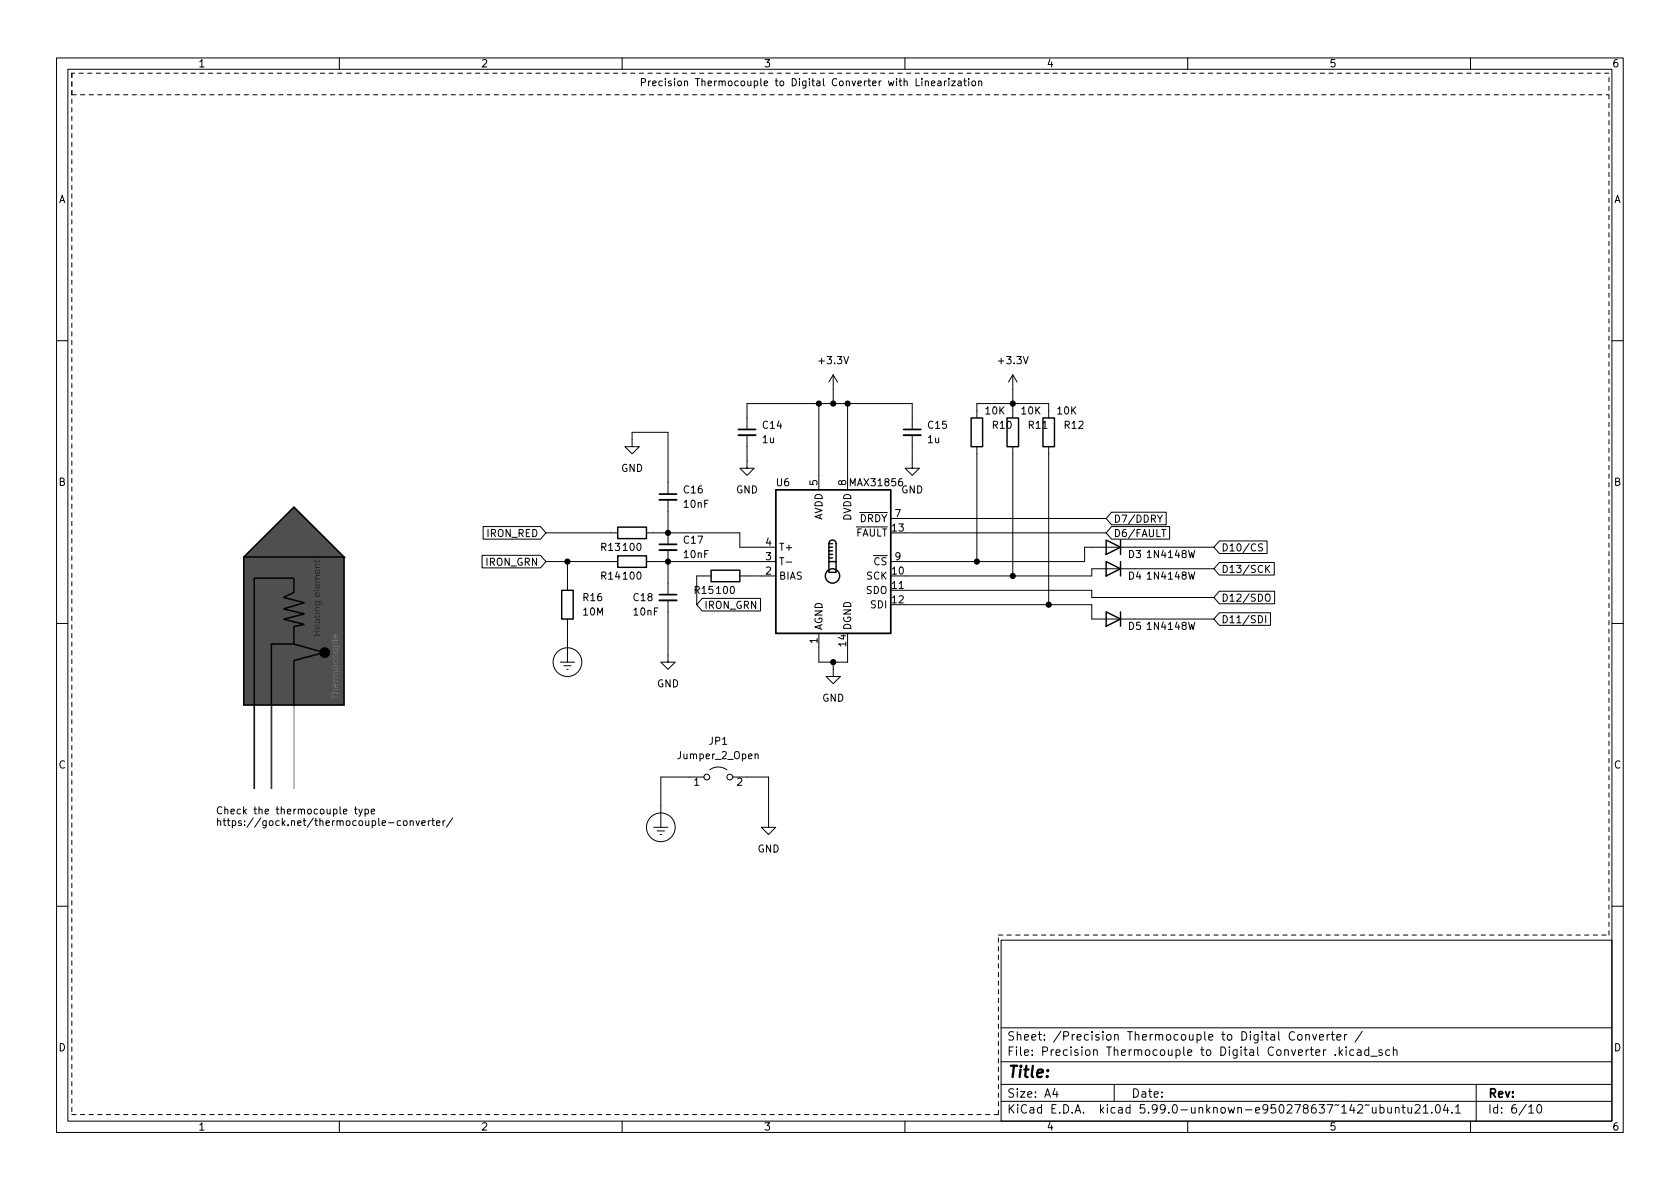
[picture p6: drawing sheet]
(kicad_sch (version 20210621) (generator eeschema)

 (paper "A4")

 (lib_symbols
  (symbol "Device:C_Small" (pin_numbers hide) (pin_names (offset 0.254) hide) (in_bom yes) (on_board yes)
   (property "Reference" "C" (id 0) (at 0.254 1.778 0) (effects (font (size 1.27 1.27)) (justify left)))
   (property "Value" "C_Small" (id 1) (at 0.254 -2.032 0) (effects (font (size 1.27 1.27)) (justify left)))
   (property "Footprint" "" (id 2) (at 0 0 0) (effects (font (size 1.27 1.27)) hide))
   (property "Datasheet" "~" (id 3) (at 0 0 0) (effects (font (size 1.27 1.27)) hide))
   (symbol "C_Small_0_1"
    (polyline (pts (xy -1.524 -0.508) (xy 1.524 -0.508)) (stroke (width 0.3302) (type default) (color 0 0 0 0)) (fill (type none)))
    (polyline (pts (xy -1.524 0.508) (xy 1.524 0.508)) (stroke (width 0.3048) (type default) (color 0 0 0 0)) (fill (type none))))
   (symbol "C_Small_1_1"
    (pin passive line (at 0 2.54 270) (length 2.032) (name "~" (effects (font (size 1.27 1.27)))) (number "1" (effects (font (size 1.27 1.27)))))
    (pin passive line (at 0 -2.54 90) (length 2.032) (name "~" (effects (font (size 1.27 1.27)))) (number "2" (effects (font (size 1.27 1.27)))))))
  (symbol "Device:R" (pin_numbers hide) (pin_names (offset 0)) (in_bom yes) (on_board yes)
   (property "Reference" "R" (id 0) (at 2.032 0 90) (effects (font (size 1.27 1.27))))
   (property "Value" "R" (id 1) (at 0 0 90) (effects (font (size 1.27 1.27))))
   (property "Footprint" "" (id 2) (at -1.778 0 90) (effects (font (size 1.27 1.27)) hide))
   (property "Datasheet" "~" (id 3) (at 0 0 0) (effects (font (size 1.27 1.27)) hide))
   (symbol "R_0_1"
    (rectangle (start -1.016 -2.54) (end 1.016 2.54) (stroke (width 0.254) (type default) (color 0 0 0 0)) (fill (type none))))
   (symbol "R_1_1"
    (pin passive line (at 0 3.81 270) (length 1.27) (name "~" (effects (font (size 1.27 1.27)))) (number "1" (effects (font (size 1.27 1.27)))))
    (pin passive line (at 0 -3.81 90) (length 1.27) (name "~" (effects (font (size 1.27 1.27)))) (number "2" (effects (font (size 1.27 1.27)))))))
  (symbol "Diode:1N4148W" (pin_numbers hide) (pin_names (offset 1.016) hide) (in_bom yes) (on_board yes)
   (property "Reference" "D" (id 0) (at 0 2.54 0) (effects (font (size 1.27 1.27))))
   (property "Value" "1N4148W" (id 1) (at 0 -2.54 0) (effects (font (size 1.27 1.27))))
   (property "Footprint" "Diode_SMD:D_SOD-123" (id 2) (at 0 -4.445 0) (effects (font (size 1.27 1.27)) hide))
   (property "Datasheet" "https://www.vishay.com/docs/85748/1n4148w.pdf" (id 3) (at 0 0 0) (effects (font (size 1.27 1.27)) hide))
   (symbol "1N4148W_0_1"
    (polyline (pts (xy -1.27 1.27) (xy -1.27 -1.27)) (stroke (width 0.254) (type default) (color 0 0 0 0)) (fill (type none)))
    (polyline (pts (xy 1.27 0) (xy -1.27 0)) (stroke (width 0) (type default) (color 0 0 0 0)) (fill (type none)))
    (polyline (pts (xy 1.27 1.27) (xy 1.27 -1.27) (xy -1.27 0) (xy 1.27 1.27)) (stroke (width 0.254) (type default) (color 0 0 0 0)) (fill (type none))))
   (symbol "1N4148W_1_1"
    (pin passive line (at -3.81 0 0) (length 2.54) (name "K" (effects (font (size 1.27 1.27)))) (number "1" (effects (font (size 1.27 1.27)))))
    (pin passive line (at 3.81 0 180) (length 2.54) (name "A" (effects (font (size 1.27 1.27)))) (number "2" (effects (font (size 1.27 1.27)))))))
  (symbol "Jumper:Jumper_2_Open" (pin_names (offset 0) hide) (in_bom yes) (on_board yes)
   (property "Reference" "JP" (id 0) (at 0 2.794 0) (effects (font (size 1.27 1.27))))
   (property "Value" "Jumper_2_Open" (id 1) (at 0 -2.286 0) (effects (font (size 1.27 1.27))))
   (property "Footprint" "" (id 2) (at 0 0 0) (effects (font (size 1.27 1.27)) hide))
   (property "Datasheet" "~" (id 3) (at 0 0 0) (effects (font (size 1.27 1.27)) hide))
   (symbol "Jumper_2_Open_0_0"
    (circle (center -2.032 0) (radius 0.508) (stroke (width 0))           (stroke (width 0) (type default) (color 0 0 0 0)) (fill (type none)))
    (circle (center 2.032 0) (radius 0.508) (stroke (width 0))           (stroke (width 0) (type default) (color 0 0 0 0)) (fill (type none))))
   (symbol "Jumper_2_Open_0_1"
    (arc (start 1.524 1.27) (mid 0 1.778) (end -1.524 1.27) (stroke (width 0) (type default) (color 0 0 0 0)) (fill (type none))))
   (symbol "Jumper_2_Open_1_1"
    (pin passive line (at -5.08 0 0) (length 2.54) (name "A" (effects (font (size 1.27 1.27)))) (number "1" (effects (font (size 1.27 1.27)))))
    (pin passive line (at 5.08 0 180) (length 2.54) (name "B" (effects (font (size 1.27 1.27)))) (number "2" (effects (font (size 1.27 1.27)))))))
  (symbol "Sensor_Temperature:MAX31856" (in_bom yes) (on_board yes)
   (property "Reference" "U" (id 0) (at -7.62 13.97 0) (effects (font (size 1.27 1.27)) (justify right)))
   (property "Value" "MAX31856" (id 1) (at 13.97 13.97 0) (effects (font (size 1.27 1.27)) (justify right)))
   (property "Footprint" "Package_SO:TSSOP-14_4.4x5mm_P0.65mm" (id 2) (at 3.81 -13.97 0) (effects (font (size 1.27 1.27)) (justify left) hide))
   (property "Datasheet" "https://datasheets.maximintegrated.com/en/ds/MAX31856.pdf" (id 3) (at -1.27 5.08 0) (effects (font (size 1.27 1.27)) hide))
   (symbol "MAX31856_0_1"
    (rectangle (start -10.16 12.7) (end 10.16 -12.7) (stroke (width 0.254) (type default) (color 0 0 0 0)) (fill (type background)))
    (circle (center -0.127 -2.54) (radius 1.27) (stroke (width 0.254))           (stroke (width 0.254) (type default) (color 0 0 0 0)) (fill (type outline)))
    (polyline (pts (xy -0.762 0.635) (xy -0.127 0.635)) (stroke (width 0.254) (type default) (color 0 0 0 0)) (fill (type none)))
    (polyline (pts (xy -0.762 1.27) (xy -0.127 1.27)) (stroke (width 0.254) (type default) (color 0 0 0 0)) (fill (type none)))
    (polyline (pts (xy -0.762 1.905) (xy -0.127 1.905)) (stroke (width 0.254) (type default) (color 0 0 0 0)) (fill (type none)))
    (polyline (pts (xy -0.762 2.54) (xy -0.127 2.54)) (stroke (width 0.254) (type default) (color 0 0 0 0)) (fill (type none)))
    (polyline (pts (xy -0.762 3.175) (xy -0.762 0)) (stroke (width 0.254) (type default) (color 0 0 0 0)) (fill (type none)))
    (polyline (pts (xy -0.762 3.175) (xy -0.127 3.175)) (stroke (width 0.254) (type default) (color 0 0 0 0)) (fill (type none)))
    (polyline (pts (xy 0.508 3.175) (xy 0.508 0)) (stroke (width 0.254) (type default) (color 0 0 0 0)) (fill (type none)))
    (rectangle (start 0.508 -1.905) (end -0.762 0) (stroke (width 0.254) (type default) (color 0 0 0 0)) (fill (type outline)))
    (arc (start 0.508 3.175) (mid -0.127 3.81) (end -0.762 3.175) (stroke (width 0.254) (type default) (color 0 0 0 0)) (fill (type none))))
   (symbol "MAX31856_1_1"
    (pin power_in line (at -2.54 -15.24 90) (length 2.54) (name "AGND" (effects (font (size 1.27 1.27)))) (number "1" (effects (font (size 1.27 1.27)))))
    (pin input line (at 12.7 -2.54 180) (length 2.54) (name "SCK" (effects (font (size 1.27 1.27)))) (number "10" (effects (font (size 1.27 1.27)))))
    (pin output line (at 12.7 -5.08 180) (length 2.54) (name "SDO" (effects (font (size 1.27 1.27)))) (number "11" (effects (font (size 1.27 1.27)))))
    (pin input line (at 12.7 -7.62 180) (length 2.54) (name "SDI" (effects (font (size 1.27 1.27)))) (number "12" (effects (font (size 1.27 1.27)))))
    (pin output line (at 12.7 5.08 180) (length 2.54) (name "~{FAULT}" (effects (font (size 1.27 1.27)))) (number "13" (effects (font (size 1.27 1.27)))))
    (pin power_in line (at 2.54 -15.24 90) (length 2.54) (name "DGND" (effects (font (size 1.27 1.27)))) (number "14" (effects (font (size 1.27 1.27)))))
    (pin input line (at -12.7 -2.54 0) (length 2.54) (name "BIAS" (effects (font (size 1.27 1.27)))) (number "2" (effects (font (size 1.27 1.27)))))
    (pin input line (at -12.7 0 0) (length 2.54) (name "T-" (effects (font (size 1.27 1.27)))) (number "3" (effects (font (size 1.27 1.27)))))
    (pin input line (at -12.7 2.54 0) (length 2.54) (name "T+" (effects (font (size 1.27 1.27)))) (number "4" (effects (font (size 1.27 1.27)))))
    (pin power_in line (at -2.54 15.24 270) (length 2.54) (name "AVDD" (effects (font (size 1.27 1.27)))) (number "5" (effects (font (size 1.27 1.27)))))
    (pin no_connect line (at -10.16 -7.62 0) (length 2.54) hide (name "DNC" (effects (font (size 1.27 1.27)))) (number "6" (effects (font (size 1.27 1.27)))))
    (pin output line (at 12.7 7.62 180) (length 2.54) (name "~{DRDY}" (effects (font (size 1.27 1.27)))) (number "7" (effects (font (size 1.27 1.27)))))
    (pin power_in line (at 2.54 15.24 270) (length 2.54) (name "DVDD" (effects (font (size 1.27 1.27)))) (number "8" (effects (font (size 1.27 1.27)))))
    (pin input line (at 12.7 0 180) (length 2.54) (name "~{CS}" (effects (font (size 1.27 1.27)))) (number "9" (effects (font (size 1.27 1.27)))))))
  (symbol "power:+3.3V" (power) (pin_names (offset 0)) (in_bom yes) (on_board yes)
   (property "Reference" "#PWR" (id 0) (at 0 -3.81 0) (effects (font (size 1.27 1.27)) hide))
   (property "Value" "+3.3V" (id 1) (at 0 3.556 0) (effects (font (size 1.27 1.27))))
   (property "Footprint" "" (id 2) (at 0 0 0) (effects (font (size 1.27 1.27)) hide))
   (property "Datasheet" "" (id 3) (at 0 0 0) (effects (font (size 1.27 1.27)) hide))
   (symbol "+3.3V_0_1"
    (polyline (pts (xy -0.762 1.27) (xy 0 2.54)) (stroke (width 0) (type default) (color 0 0 0 0)) (fill (type none)))
    (polyline (pts (xy 0 0) (xy 0 2.54)) (stroke (width 0) (type default) (color 0 0 0 0)) (fill (type none)))
    (polyline (pts (xy 0 2.54) (xy 0.762 1.27)) (stroke (width 0) (type default) (color 0 0 0 0)) (fill (type none))))
   (symbol "+3.3V_1_1"
    (pin power_in line (at 0 0 90) (length 0) hide (name "+3V3" (effects (font (size 1.27 1.27)))) (number "1" (effects (font (size 1.27 1.27)))))))
  (symbol "power:Earth_Protective" (power) (pin_names (offset 0)) (in_bom yes) (on_board yes)
   (property "Reference" "#PWR" (id 0) (at 6.35 -6.35 0) (effects (font (size 1.27 1.27)) hide))
   (property "Value" "Earth_Protective" (id 1) (at 11.43 -3.81 0) (effects (font (size 1.27 1.27)) hide))
   (property "Footprint" "" (id 2) (at 0 -2.54 0) (effects (font (size 1.27 1.27)) hide))
   (property "Datasheet" "~" (id 3) (at 0 -2.54 0) (effects (font (size 1.27 1.27)) hide))
   (symbol "Earth_Protective_0_1"
    (circle (center 0 -3.81) (radius 2.54) (stroke (width 0))           (stroke (width 0) (type default) (color 0 0 0 0)) (fill (type none)))
    (polyline (pts (xy -0.635 -4.445) (xy 0.635 -4.445)) (stroke (width 0) (type default) (color 0 0 0 0)) (fill (type none)))
    (polyline (pts (xy -0.127 -5.08) (xy 0.127 -5.08)) (stroke (width 0) (type default) (color 0 0 0 0)) (fill (type none)))
    (polyline (pts (xy 0 -3.81) (xy 0 0)) (stroke (width 0) (type default) (color 0 0 0 0)) (fill (type none)))
    (polyline (pts (xy 1.27 -3.81) (xy -1.27 -3.81)) (stroke (width 0) (type default) (color 0 0 0 0)) (fill (type none))))
   (symbol "Earth_Protective_1_1"
    (pin power_in line (at 0 0 270) (length 0) hide (name "Earth_Protective" (effects (font (size 1.27 1.27)))) (number "1" (effects (font (size 1.27 1.27)))))))
  (symbol "power:GND" (power) (pin_names (offset 0)) (in_bom yes) (on_board yes)
   (property "Reference" "#PWR" (id 0) (at 0 -6.35 0) (effects (font (size 1.27 1.27)) hide))
   (property "Value" "GND" (id 1) (at 0 -3.81 0) (effects (font (size 1.27 1.27))))
   (property "Footprint" "" (id 2) (at 0 0 0) (effects (font (size 1.27 1.27)) hide))
   (property "Datasheet" "" (id 3) (at 0 0 0) (effects (font (size 1.27 1.27)) hide))
   (symbol "GND_0_1"
    (polyline (pts (xy 0 0) (xy 0 -1.27) (xy 1.27 -1.27) (xy 0 -2.54) (xy -1.27 -1.27) (xy 0 -1.27)) (stroke (width 0) (type default) (color 0 0 0 0)) (fill (type none))))
   (symbol "GND_1_1"
    (pin power_in line (at 0 0 270) (length 0) hide (name "GND" (effects (font (size 1.27 1.27)))) (number "1" (effects (font (size 1.27 1.27))))))))

 (junction (at 100.33 99.06) (diameter 0) (color 0 0 0 0))
 (junction (at 118.11 93.98) (diameter 0) (color 0 0 0 0))
 (junction (at 118.11 99.06) (diameter 0) (color 0 0 0 0))
 (junction (at 144.78 71.12) (diameter 0) (color 0 0 0 0))
 (junction (at 147.32 71.12) (diameter 0) (color 0 0 0 0))
 (junction (at 147.32 116.84) (diameter 0) (color 0 0 0 0))
 (junction (at 149.86 71.12) (diameter 0) (color 0 0 0 0))
 (junction (at 172.72 99.06) (diameter 0) (color 0 0 0 0))
 (junction (at 179.07 71.12) (diameter 0) (color 0 0 0 0))
 (junction (at 179.07 101.6) (diameter 0) (color 0 0 0 0))
 (junction (at 185.42 106.68) (diameter 0) (color 0 0 0 0))

 (wire (pts (xy 96.52 93.98) (xy 107.95 93.98)) (stroke (width 0) (type default) (color 0 0 0 0)))
 (wire (pts (xy 96.52 99.06) (xy 100.33 99.06)) (stroke (width 0) (type default) (color 0 0 0 0)))
 (wire (pts (xy 100.33 99.06) (xy 100.33 102.87)) (stroke (width 0) (type default) (color 0 0 0 0)))
 (wire (pts (xy 100.33 110.49) (xy 100.33 113.03)) (stroke (width 0) (type default) (color 0 0 0 0)))
 (wire (pts (xy 107.95 99.06) (xy 100.33 99.06)) (stroke (width 0) (type default) (color 0 0 0 0)))
 (wire (pts (xy 111.76 76.2) (xy 118.11 76.2)) (stroke (width 0) (type default) (color 0 0 0 0)))
 (wire (pts (xy 111.76 77.47) (xy 111.76 76.2)) (stroke (width 0) (type default) (color 0 0 0 0)))
 (wire (pts (xy 115.57 93.98) (xy 118.11 93.98)) (stroke (width 0) (type default) (color 0 0 0 0)))
 (wire (pts (xy 115.57 99.06) (xy 118.11 99.06)) (stroke (width 0) (type default) (color 0 0 0 0)))
 (wire (pts (xy 116.84 137.16) (xy 116.84 142.24)) (stroke (width 0) (type default) (color 0 0 0 0)))
 (wire (pts (xy 116.84 137.16) (xy 121.92 137.16)) (stroke (width 0) (type default) (color 0 0 0 0)))
 (wire (pts (xy 118.11 76.2) (xy 118.11 85.09)) (stroke (width 0) (type default) (color 0 0 0 0)))
 (wire (pts (xy 118.11 90.17) (xy 118.11 93.98)) (stroke (width 0) (type default) (color 0 0 0 0)))
 (wire (pts (xy 118.11 93.98) (xy 130.81 93.98)) (stroke (width 0) (type default) (color 0 0 0 0)))
 (wire (pts (xy 118.11 99.06) (xy 118.11 102.87)) (stroke (width 0) (type default) (color 0 0 0 0)))
 (wire (pts (xy 118.11 99.06) (xy 134.62 99.06)) (stroke (width 0) (type default) (color 0 0 0 0)))
 (wire (pts (xy 118.11 107.95) (xy 118.11 115.57)) (stroke (width 0) (type default) (color 0 0 0 0)))
 (wire (pts (xy 123.19 101.6) (xy 123.19 106.68)) (stroke (width 0) (type default) (color 0 0 0 0)))
 (wire (pts (xy 124.46 101.6) (xy 123.19 101.6)) (stroke (width 0) (type default) (color 0 0 0 0)))
 (wire (pts (xy 130.81 93.98) (xy 130.81 96.52)) (stroke (width 0) (type default) (color 0 0 0 0)))
 (wire (pts (xy 130.81 96.52) (xy 134.62 96.52)) (stroke (width 0) (type default) (color 0 0 0 0)))
 (wire (pts (xy 132.08 71.12) (xy 144.78 71.12)) (stroke (width 0) (type default) (color 0 0 0 0)))
 (wire (pts (xy 132.08 73.66) (xy 132.08 71.12)) (stroke (width 0) (type default) (color 0 0 0 0)))
 (wire (pts (xy 132.08 78.74) (xy 132.08 81.28)) (stroke (width 0) (type default) (color 0 0 0 0)))
 (wire (pts (xy 132.08 101.6) (xy 134.62 101.6)) (stroke (width 0) (type default) (color 0 0 0 0)))
 (wire (pts (xy 132.08 137.16) (xy 135.89 137.16)) (stroke (width 0) (type default) (color 0 0 0 0)))
 (wire (pts (xy 135.89 137.16) (xy 135.89 144.78)) (stroke (width 0) (type default) (color 0 0 0 0)))
 (wire (pts (xy 144.78 71.12) (xy 144.78 83.82)) (stroke (width 0) (type default) (color 0 0 0 0)))
 (wire (pts (xy 144.78 71.12) (xy 147.32 71.12)) (stroke (width 0) (type default) (color 0 0 0 0)))
 (wire (pts (xy 144.78 114.3) (xy 144.78 116.84)) (stroke (width 0) (type default) (color 0 0 0 0)))
 (wire (pts (xy 144.78 116.84) (xy 147.32 116.84)) (stroke (width 0) (type default) (color 0 0 0 0)))
 (wire (pts (xy 147.32 68.58) (xy 147.32 71.12)) (stroke (width 0) (type default) (color 0 0 0 0)))
 (wire (pts (xy 147.32 71.12) (xy 149.86 71.12)) (stroke (width 0) (type default) (color 0 0 0 0)))
 (wire (pts (xy 147.32 116.84) (xy 147.32 118.11)) (stroke (width 0) (type default) (color 0 0 0 0)))
 (wire (pts (xy 147.32 116.84) (xy 149.86 116.84)) (stroke (width 0) (type default) (color 0 0 0 0)))
 (wire (pts (xy 149.86 71.12) (xy 149.86 83.82)) (stroke (width 0) (type default) (color 0 0 0 0)))
 (wire (pts (xy 149.86 71.12) (xy 161.29 71.12)) (stroke (width 0) (type default) (color 0 0 0 0)))
 (wire (pts (xy 149.86 116.84) (xy 149.86 114.3)) (stroke (width 0) (type default) (color 0 0 0 0)))
 (wire (pts (xy 160.02 91.44) (xy 195.58 91.44)) (stroke (width 0) (type default) (color 0 0 0 0)))
 (wire (pts (xy 160.02 93.98) (xy 195.58 93.98)) (stroke (width 0) (type default) (color 0 0 0 0)))
 (wire (pts (xy 160.02 99.06) (xy 172.72 99.06)) (stroke (width 0) (type default) (color 0 0 0 0)))
 (wire (pts (xy 160.02 101.6) (xy 179.07 101.6)) (stroke (width 0) (type default) (color 0 0 0 0)))
 (wire (pts (xy 160.02 104.14) (xy 193.04 104.14)) (stroke (width 0) (type default) (color 0 0 0 0)))
 (wire (pts (xy 160.02 106.68) (xy 185.42 106.68)) (stroke (width 0) (type default) (color 0 0 0 0)))
 (wire (pts (xy 161.29 71.12) (xy 161.29 73.66)) (stroke (width 0) (type default) (color 0 0 0 0)))
 (wire (pts (xy 161.29 78.74) (xy 161.29 81.28)) (stroke (width 0) (type default) (color 0 0 0 0)))
 (wire (pts (xy 172.72 71.12) (xy 179.07 71.12)) (stroke (width 0) (type default) (color 0 0 0 0)))
 (wire (pts (xy 172.72 72.39) (xy 172.72 71.12)) (stroke (width 0) (type default) (color 0 0 0 0)))
 (wire (pts (xy 172.72 80.01) (xy 172.72 99.06)) (stroke (width 0) (type default) (color 0 0 0 0)))
 (wire (pts (xy 172.72 99.06) (xy 191.77 99.06)) (stroke (width 0) (type default) (color 0 0 0 0)))
 (wire (pts (xy 179.07 68.58) (xy 179.07 71.12)) (stroke (width 0) (type default) (color 0 0 0 0)))
 (wire (pts (xy 179.07 71.12) (xy 179.07 72.39)) (stroke (width 0) (type default) (color 0 0 0 0)))
 (wire (pts (xy 179.07 71.12) (xy 185.42 71.12)) (stroke (width 0) (type default) (color 0 0 0 0)))
 (wire (pts (xy 179.07 80.01) (xy 179.07 101.6)) (stroke (width 0) (type default) (color 0 0 0 0)))
 (wire (pts (xy 179.07 101.6) (xy 193.04 101.6)) (stroke (width 0) (type default) (color 0 0 0 0)))
 (wire (pts (xy 185.42 71.12) (xy 185.42 72.39)) (stroke (width 0) (type default) (color 0 0 0 0)))
 (wire (pts (xy 185.42 80.01) (xy 185.42 106.68)) (stroke (width 0) (type default) (color 0 0 0 0)))
 (wire (pts (xy 185.42 106.68) (xy 193.04 106.68)) (stroke (width 0) (type default) (color 0 0 0 0)))
 (wire (pts (xy 191.77 96.52) (xy 193.04 96.52)) (stroke (width 0) (type default) (color 0 0 0 0)))
 (wire (pts (xy 191.77 99.06) (xy 191.77 96.52)) (stroke (width 0) (type default) (color 0 0 0 0)))
 (wire (pts (xy 193.04 101.6) (xy 193.04 100.33)) (stroke (width 0) (type default) (color 0 0 0 0)))
 (wire (pts (xy 193.04 104.14) (xy 193.04 105.41)) (stroke (width 0) (type default) (color 0 0 0 0)))
 (wire (pts (xy 193.04 105.41) (xy 214.63 105.41)) (stroke (width 0) (type default) (color 0 0 0 0)))
 (wire (pts (xy 193.04 106.68) (xy 193.04 109.22)) (stroke (width 0) (type default) (color 0 0 0 0)))
 (wire (pts (xy 200.66 96.52) (xy 214.63 96.52)) (stroke (width 0) (type default) (color 0 0 0 0)))
 (wire (pts (xy 200.66 100.33) (xy 214.63 100.33)) (stroke (width 0) (type default) (color 0 0 0 0)))
 (wire (pts (xy 200.66 109.22) (xy 214.63 109.22)) (stroke (width 0) (type default) (color 0 0 0 0)))
 (polyline (pts (xy 12.7 12.7) (xy 12.7 16.51)) (stroke (width 0) (type default) (color 0 0 0 0)))
 (polyline (pts (xy 12.7 12.7) (xy 12.7 196.85)) (stroke (width 0) (type default) (color 0 0 0 0)))
 (polyline (pts (xy 12.7 16.51) (xy 284.48 16.51)) (stroke (width 0) (type default) (color 0 0 0 0)))
 (polyline (pts (xy 12.7 196.85) (xy 176.53 196.85)) (stroke (width 0) (type default) (color 0 0 0 0)))
 (polyline (pts (xy 176.53 165.1) (xy 284.48 165.1)) (stroke (width 0) (type default) (color 0 0 0 0)))
 (polyline (pts (xy 176.53 196.85) (xy 176.53 165.1)) (stroke (width 0) (type default) (color 0 0 0 0)))
 (polyline (pts (xy 284.48 12.7) (xy 12.7 12.7)) (stroke (width 0) (type default) (color 0 0 0 0)))
 (polyline (pts (xy 284.48 165.1) (xy 284.48 12.7)) (stroke (width 0) (type default) (color 0 0 0 0)))

 (image (at 52.07 114.3) (scale 0.173519)
  (data))

 (text "Check the thermocouple type\nhttps://gock.net/thermocouple-converter/" (at 38.1 146.05 0) (effects (font (size 1.27 1.27)) (justify left bottom)))
 (text "Precision Thermocouple to Digital Converter with Linearization" (at 113.03 15.24 0) (effects (font (size 1.27 1.27)) (justify left bottom)))

 (global_label "IRON_RED" (shape input) (at 96.52 93.98 180) (fields_autoplaced) (effects (font (size 1.27 1.27)) (justify right))
  (property "Intersheet References" "${INTERSHEET_REFS}" (id 0) (at 85.0098 93.9006 0) (effects (font (size 1.27 1.27)) (justify right) hide)))
 (global_label "IRON_GRN" (shape input) (at 96.52 99.06 180) (fields_autoplaced) (effects (font (size 1.27 1.27)) (justify right))
  (property "Intersheet References" "${INTERSHEET_REFS}" (id 0) (at 84.8284 98.9806 0) (effects (font (size 1.27 1.27)) (justify right) hide)))
 (global_label "IRON_GRN" (shape input) (at 123.19 106.68 0) (fields_autoplaced) (effects (font (size 1.27 1.27)) (justify left))
  (property "Intersheet References" "${INTERSHEET_REFS}" (id 0) (at 134.8816 106.7594 0) (effects (font (size 1.27 1.27)) (justify left) hide)))
 (global_label "D7{slash}DDRY" (shape input) (at 195.58 91.44 0) (fields_autoplaced) (effects (font (size 1.27 1.27)) (justify left))
  (property "Intersheet References" "${INTERSHEET_REFS}" (id 0) (at 206.6064 91.3606 0) (effects (font (size 1.27 1.27)) (justify left) hide)))
 (global_label "D6{slash}FAULT" (shape input) (at 195.58 93.98 0) (fields_autoplaced) (effects (font (size 1.27 1.27)) (justify left))
  (property "Intersheet References" "${INTERSHEET_REFS}" (id 0) (at 207.2111 93.9006 0) (effects (font (size 1.27 1.27)) (justify left) hide)))
 (global_label "D10{slash}CS" (shape input) (at 214.63 96.52 0) (fields_autoplaced) (effects (font (size 1.27 1.27)) (justify left))
  (property "Intersheet References" "${INTERSHEET_REFS}" (id 0) (at 224.4468 96.4406 0) (effects (font (size 1.27 1.27)) (justify left) hide)))
 (global_label "D13{slash}SCK" (shape input) (at 214.63 100.33 0) (fields_autoplaced) (effects (font (size 1.27 1.27)) (justify left))
  (property "Intersheet References" "${INTERSHEET_REFS}" (id 0) (at 225.7168 100.2506 0) (effects (font (size 1.27 1.27)) (justify left) hide)))
 (global_label "D12{slash}SDO" (shape input) (at 214.63 105.41 0) (fields_autoplaced) (effects (font (size 1.27 1.27)) (justify left))
  (property "Intersheet References" "${INTERSHEET_REFS}" (id 0) (at 225.7773 105.3306 0) (effects (font (size 1.27 1.27)) (justify left) hide)))
 (global_label "D11{slash}SDI" (shape input) (at 214.63 109.22 0) (fields_autoplaced) (effects (font (size 1.27 1.27)) (justify left))
  (property "Intersheet References" "${INTERSHEET_REFS}" (id 0) (at 225.0516 109.1406 0) (effects (font (size 1.27 1.27)) (justify left) hide)))

 (symbol (lib_id "power:+3.3V") (at 147.32 68.58 0) (unit 1) (in_bom yes) (on_board yes) (fields_autoplaced)
  (property "Reference" "#PWR035" (id 0) (at 147.32 72.39 0) (effects (font (size 1.27 1.27)) hide))
  (property "Value" "+3.3V" (id 1) (at 147.32 63.5 0))
  (property "Footprint" "" (id 2) (at 147.32 68.58 0) (effects (font (size 1.27 1.27)) hide))
  (property "Datasheet" "" (id 3) (at 147.32 68.58 0) (effects (font (size 1.27 1.27)) hide)) (pin "1"))

 (symbol (lib_id "power:+3.3V") (at 179.07 68.58 0) (unit 1) (in_bom yes) (on_board yes) (fields_autoplaced)
  (property "Reference" "#PWR036" (id 0) (at 179.07 72.39 0) (effects (font (size 1.27 1.27)) hide))
  (property "Value" "+3.3V" (id 1) (at 179.07 63.5 0))
  (property "Footprint" "" (id 2) (at 179.07 68.58 0) (effects (font (size 1.27 1.27)) hide))
  (property "Datasheet" "" (id 3) (at 179.07 68.58 0) (effects (font (size 1.27 1.27)) hide)) (pin "1"))

 (symbol (lib_id "power:GND") (at 111.76 77.47 0) (unit 1) (in_bom yes) (on_board yes) (fields_autoplaced)
  (property "Reference" "#PWR037" (id 0) (at 111.76 83.82 0) (effects (font (size 1.27 1.27)) hide))
  (property "Value" "GND" (id 1) (at 111.76 82.55 0))
  (property "Footprint" "" (id 2) (at 111.76 77.47 0) (effects (font (size 1.27 1.27)) hide))
  (property "Datasheet" "" (id 3) (at 111.76 77.47 0) (effects (font (size 1.27 1.27)) hide)) (pin "1"))

 (symbol (lib_id "power:GND") (at 118.11 115.57 0) (unit 1) (in_bom yes) (on_board yes) (fields_autoplaced)
  (property "Reference" "#PWR041" (id 0) (at 118.11 121.92 0) (effects (font (size 1.27 1.27)) hide))
  (property "Value" "GND" (id 1) (at 118.11 120.65 0))
  (property "Footprint" "" (id 2) (at 118.11 115.57 0) (effects (font (size 1.27 1.27)) hide))
  (property "Datasheet" "" (id 3) (at 118.11 115.57 0) (effects (font (size 1.27 1.27)) hide)) (pin "1"))

 (symbol (lib_id "power:GND") (at 132.08 81.28 0) (unit 1) (in_bom yes) (on_board yes) (fields_autoplaced)
  (property "Reference" "#PWR038" (id 0) (at 132.08 87.63 0) (effects (font (size 1.27 1.27)) hide))
  (property "Value" "GND" (id 1) (at 132.08 86.36 0))
  (property "Footprint" "" (id 2) (at 132.08 81.28 0) (effects (font (size 1.27 1.27)) hide))
  (property "Datasheet" "" (id 3) (at 132.08 81.28 0) (effects (font (size 1.27 1.27)) hide)) (pin "1"))

 (symbol (lib_id "power:GND") (at 135.89 144.78 0) (unit 1) (in_bom yes) (on_board yes) (fields_autoplaced)
  (property "Reference" "#PWR044" (id 0) (at 135.89 151.13 0) (effects (font (size 1.27 1.27)) hide))
  (property "Value" "GND" (id 1) (at 135.89 149.86 0))
  (property "Footprint" "" (id 2) (at 135.89 144.78 0) (effects (font (size 1.27 1.27)) hide))
  (property "Datasheet" "" (id 3) (at 135.89 144.78 0) (effects (font (size 1.27 1.27)) hide)) (pin "1"))

 (symbol (lib_id "power:GND") (at 147.32 118.11 0) (unit 1) (in_bom yes) (on_board yes) (fields_autoplaced)
  (property "Reference" "#PWR042" (id 0) (at 147.32 124.46 0) (effects (font (size 1.27 1.27)) hide))
  (property "Value" "GND" (id 1) (at 147.32 123.19 0))
  (property "Footprint" "" (id 2) (at 147.32 118.11 0) (effects (font (size 1.27 1.27)) hide))
  (property "Datasheet" "" (id 3) (at 147.32 118.11 0) (effects (font (size 1.27 1.27)) hide)) (pin "1"))

 (symbol (lib_id "power:GND") (at 161.29 81.28 0) (unit 1) (in_bom yes) (on_board yes) (fields_autoplaced)
  (property "Reference" "#PWR039" (id 0) (at 161.29 87.63 0) (effects (font (size 1.27 1.27)) hide))
  (property "Value" "GND" (id 1) (at 161.29 86.36 0))
  (property "Footprint" "" (id 2) (at 161.29 81.28 0) (effects (font (size 1.27 1.27)) hide))
  (property "Datasheet" "" (id 3) (at 161.29 81.28 0) (effects (font (size 1.27 1.27)) hide)) (pin "1"))

 (symbol (lib_id "Device:C_Small") (at 118.11 87.63 0) (unit 1) (in_bom yes) (on_board yes) (fields_autoplaced)
  (property "Reference" "C16" (id 0) (at 120.65 86.3599 0) (effects (font (size 1.27 1.27)) (justify left)))
  (property "Value" "10nF" (id 1) (at 120.65 88.8999 0) (effects (font (size 1.27 1.27)) (justify left)))
  (property "Footprint" "Capacitor_SMD:C_0805_2012Metric" (id 2) (at 118.11 87.63 0) (effects (font (size 1.27 1.27)) hide))
  (property "Datasheet" "~" (id 3) (at 118.11 87.63 0) (effects (font (size 1.27 1.27)) hide)) (pin "1") (pin "2"))

 (symbol (lib_id "Device:C_Small") (at 118.11 96.52 0) (unit 1) (in_bom yes) (on_board yes) (fields_autoplaced)
  (property "Reference" "C17" (id 0) (at 120.65 95.2499 0) (effects (font (size 1.27 1.27)) (justify left)))
  (property "Value" "10nF" (id 1) (at 120.65 97.7899 0) (effects (font (size 1.27 1.27)) (justify left)))
  (property "Footprint" "Capacitor_SMD:C_0805_2012Metric" (id 2) (at 118.11 96.52 0) (effects (font (size 1.27 1.27)) hide))
  (property "Datasheet" "~" (id 3) (at 118.11 96.52 0) (effects (font (size 1.27 1.27)) hide)) (pin "1") (pin "2"))

 (symbol (lib_id "Device:C_Small") (at 118.11 105.41 0) (unit 1) (in_bom yes) (on_board yes)
  (property "Reference" "C18" (id 0) (at 111.76 105.4099 0) (effects (font (size 1.27 1.27)) (justify left)))
  (property "Value" "10nF" (id 1) (at 111.76 107.9499 0) (effects (font (size 1.27 1.27)) (justify left)))
  (property "Footprint" "Capacitor_SMD:C_0805_2012Metric" (id 2) (at 118.11 105.41 0) (effects (font (size 1.27 1.27)) hide))
  (property "Datasheet" "~" (id 3) (at 118.11 105.41 0) (effects (font (size 1.27 1.27)) hide)) (pin "1") (pin "2"))

 (symbol (lib_id "Device:C_Small") (at 132.08 76.2 0) (unit 1) (in_bom yes) (on_board yes) (fields_autoplaced)
  (property "Reference" "C14" (id 0) (at 134.62 74.9299 0) (effects (font (size 1.27 1.27)) (justify left)))
  (property "Value" "1u" (id 1) (at 134.62 77.4699 0) (effects (font (size 1.27 1.27)) (justify left)))
  (property "Footprint" "Capacitor_SMD:C_0805_2012Metric" (id 2) (at 132.08 76.2 0) (effects (font (size 1.27 1.27)) hide))
  (property "Datasheet" "~" (id 3) (at 132.08 76.2 0) (effects (font (size 1.27 1.27)) hide)) (pin "1") (pin "2"))

 (symbol (lib_id "Device:C_Small") (at 161.29 76.2 0) (unit 1) (in_bom yes) (on_board yes) (fields_autoplaced)
  (property "Reference" "C15" (id 0) (at 163.83 74.9299 0) (effects (font (size 1.27 1.27)) (justify left)))
  (property "Value" "1u" (id 1) (at 163.83 77.4699 0) (effects (font (size 1.27 1.27)) (justify left)))
  (property "Footprint" "Capacitor_SMD:C_0805_2012Metric" (id 2) (at 161.29 76.2 0) (effects (font (size 1.27 1.27)) hide))
  (property "Datasheet" "~" (id 3) (at 161.29 76.2 0) (effects (font (size 1.27 1.27)) hide)) (pin "1") (pin "2"))

 (symbol (lib_id "Device:R") (at 100.33 106.68 0) (unit 1) (in_bom yes) (on_board yes) (fields_autoplaced)
  (property "Reference" "R16" (id 0) (at 102.87 105.4099 0) (effects (font (size 1.27 1.27)) (justify left)))
  (property "Value" "10M" (id 1) (at 102.87 107.9499 0) (effects (font (size 1.27 1.27)) (justify left)))
  (property "Footprint" "Resistor_SMD:R_0805_2012Metric" (id 2) (at 98.552 106.68 90) (effects (font (size 1.27 1.27)) hide))
  (property "Datasheet" "~" (id 3) (at 100.33 106.68 0) (effects (font (size 1.27 1.27)) hide)) (pin "1") (pin "2"))

 (symbol (lib_id "Device:R") (at 111.76 93.98 90) (unit 1) (in_bom yes) (on_board yes)
  (property "Reference" "R13" (id 0) (at 107.95 96.52 90))
  (property "Value" "100" (id 1) (at 111.76 96.52 90))
  (property "Footprint" "Resistor_SMD:R_0805_2012Metric" (id 2) (at 111.76 95.758 90) (effects (font (size 1.27 1.27)) hide))
  (property "Datasheet" "~" (id 3) (at 111.76 93.98 0) (effects (font (size 1.27 1.27)) hide)) (pin "1") (pin "2"))

 (symbol (lib_id "Device:R") (at 111.76 99.06 90) (unit 1) (in_bom yes) (on_board yes)
  (property "Reference" "R14" (id 0) (at 107.95 101.6 90))
  (property "Value" "100" (id 1) (at 111.76 101.6 90))
  (property "Footprint" "Resistor_SMD:R_0805_2012Metric" (id 2) (at 111.76 100.838 90) (effects (font (size 1.27 1.27)) hide))
  (property "Datasheet" "~" (id 3) (at 111.76 99.06 0) (effects (font (size 1.27 1.27)) hide)) (pin "1") (pin "2"))

 (symbol (lib_id "Device:R") (at 128.27 101.6 90) (unit 1) (in_bom yes) (on_board yes)
  (property "Reference" "R15" (id 0) (at 124.46 104.14 90))
  (property "Value" "100" (id 1) (at 128.27 104.14 90))
  (property "Footprint" "Resistor_SMD:R_0805_2012Metric" (id 2) (at 128.27 103.378 90) (effects (font (size 1.27 1.27)) hide))
  (property "Datasheet" "~" (id 3) (at 128.27 101.6 0) (effects (font (size 1.27 1.27)) hide)) (pin "1") (pin "2"))

 (symbol (lib_id "Device:R") (at 172.72 76.2 180) (unit 1) (in_bom yes) (on_board yes)
  (property "Reference" "R10" (id 0) (at 175.26 74.9299 0) (effects (font (size 1.27 1.27)) (justify right)))
  (property "Value" "10K" (id 1) (at 173.99 72.3899 0) (effects (font (size 1.27 1.27)) (justify right)))
  (property "Footprint" "Resistor_SMD:R_0805_2012Metric" (id 2) (at 174.498 76.2 90) (effects (font (size 1.27 1.27)) hide))
  (property "Datasheet" "~" (id 3) (at 172.72 76.2 0) (effects (font (size 1.27 1.27)) hide)) (pin "1") (pin "2"))

 (symbol (lib_id "Device:R") (at 179.07 76.2 180) (unit 1) (in_bom yes) (on_board yes)
  (property "Reference" "R11" (id 0) (at 181.61 74.9299 0) (effects (font (size 1.27 1.27)) (justify right)))
  (property "Value" "10K" (id 1) (at 180.34 72.3899 0) (effects (font (size 1.27 1.27)) (justify right)))
  (property "Footprint" "Resistor_SMD:R_0805_2012Metric" (id 2) (at 180.848 76.2 90) (effects (font (size 1.27 1.27)) hide))
  (property "Datasheet" "~" (id 3) (at 179.07 76.2 0) (effects (font (size 1.27 1.27)) hide)) (pin "1") (pin "2"))

 (symbol (lib_id "Device:R") (at 185.42 76.2 180) (unit 1) (in_bom yes) (on_board yes)
  (property "Reference" "R12" (id 0) (at 187.96 74.9299 0) (effects (font (size 1.27 1.27)) (justify right)))
  (property "Value" "10K" (id 1) (at 186.69 72.3899 0) (effects (font (size 1.27 1.27)) (justify right)))
  (property "Footprint" "Resistor_SMD:R_0805_2012Metric" (id 2) (at 187.198 76.2 90) (effects (font (size 1.27 1.27)) hide))
  (property "Datasheet" "~" (id 3) (at 185.42 76.2 0) (effects (font (size 1.27 1.27)) hide)) (pin "1") (pin "2"))

 (symbol (lib_id "Diode:1N4148W") (at 196.85 96.52 180) (unit 1) (in_bom yes) (on_board yes)
  (property "Reference" "D3" (id 0) (at 200.66 97.79 0))
  (property "Value" "1N4148W" (id 1) (at 207.01 97.79 0))
  (property "Footprint" "Diode_SMD:D_SOD-123" (id 2) (at 196.85 92.075 0) (effects (font (size 1.27 1.27)) hide))
  (property "Datasheet" "https://www.vishay.com/docs/85748/1n4148w.pdf" (id 3) (at 196.85 96.52 0) (effects (font (size 1.27 1.27)) hide)) (pin "1") (pin "2"))

 (symbol (lib_id "Diode:1N4148W") (at 196.85 100.33 180) (unit 1) (in_bom yes) (on_board yes)
  (property "Reference" "D4" (id 0) (at 200.66 101.6 0))
  (property "Value" "1N4148W" (id 1) (at 207.01 101.6 0))
  (property "Footprint" "Diode_SMD:D_SOD-123" (id 2) (at 196.85 95.885 0) (effects (font (size 1.27 1.27)) hide))
  (property "Datasheet" "https://www.vishay.com/docs/85748/1n4148w.pdf" (id 3) (at 196.85 100.33 0) (effects (font (size 1.27 1.27)) hide)) (pin "1") (pin "2"))

 (symbol (lib_id "Diode:1N4148W") (at 196.85 109.22 180) (unit 1) (in_bom yes) (on_board yes)
  (property "Reference" "D5" (id 0) (at 200.66 110.49 0))
  (property "Value" "1N4148W" (id 1) (at 207.01 110.49 0))
  (property "Footprint" "Diode_SMD:D_SOD-123" (id 2) (at 196.85 104.775 0) (effects (font (size 1.27 1.27)) hide))
  (property "Datasheet" "https://www.vishay.com/docs/85748/1n4148w.pdf" (id 3) (at 196.85 109.22 0) (effects (font (size 1.27 1.27)) hide)) (pin "1") (pin "2"))

 (symbol (lib_id "Jumper:Jumper_2_Open") (at 127 137.16 0) (unit 1) (in_bom yes) (on_board yes) (fields_autoplaced)
  (property "Reference" "JP1" (id 0) (at 127 130.81 0))
  (property "Value" "Jumper_2_Open" (id 1) (at 127 133.35 0))
  (property "Footprint" "Jumper:SolderJumper-2_P1.3mm_Open_TrianglePad1.0x1.5mm" (id 2) (at 127 137.16 0) (effects (font (size 1.27 1.27)) hide))
  (property "Datasheet" "~" (id 3) (at 127 137.16 0) (effects (font (size 1.27 1.27)) hide)) (pin "1") (pin "2"))

 (symbol (lib_id "power:Earth_Protective") (at 100.33 113.03 0) (unit 1) (in_bom yes) (on_board yes) (fields_autoplaced)
  (property "Reference" "#PWR040" (id 0) (at 106.68 119.38 0) (effects (font (size 1.27 1.27)) hide))
  (property "Value" "Earth_Protective" (id 1) (at 111.76 116.84 0) (effects (font (size 1.27 1.27)) hide))
  (property "Footprint" "" (id 2) (at 100.33 115.57 0) (effects (font (size 1.27 1.27)) hide))
  (property "Datasheet" "~" (id 3) (at 100.33 115.57 0) (effects (font (size 1.27 1.27)) hide)) (pin "1"))

 (symbol (lib_id "power:Earth_Protective") (at 116.84 142.24 0) (unit 1) (in_bom yes) (on_board yes) (fields_autoplaced)
  (property "Reference" "#PWR043" (id 0) (at 123.19 148.59 0) (effects (font (size 1.27 1.27)) hide))
  (property "Value" "Earth_Protective" (id 1) (at 128.27 146.05 0) (effects (font (size 1.27 1.27)) hide))
  (property "Footprint" "" (id 2) (at 116.84 144.78 0) (effects (font (size 1.27 1.27)) hide))
  (property "Datasheet" "~" (id 3) (at 116.84 144.78 0) (effects (font (size 1.27 1.27)) hide)) (pin "1"))

 (symbol (lib_id "Sensor_Temperature:MAX31856") (at 147.32 99.06 0) (unit 1) (in_bom yes) (on_board yes)
  (property "Reference" "U6" (id 0) (at 138.43 85.09 0))
  (property "Value" "MAX31856" (id 1) (at 154.94 85.09 0))
  (property "Footprint" "Package_SO:TSSOP-14_4.4x5mm_P0.65mm" (id 2) (at 151.13 113.03 0) (effects (font (size 1.27 1.27)) (justify left) hide))
  (property "Datasheet" "https://datasheets.maximintegrated.com/en/ds/MAX31856.pdf" (id 3) (at 146.05 93.98 0) (effects (font (size 1.27 1.27)) hide)) (pin "1") (pin "10") (pin "11") (pin "12") (pin "13") (pin "14") (pin "2") (pin "3") (pin "4") (pin "5") (pin "6") (pin "7") (pin "8") (pin "9")))
